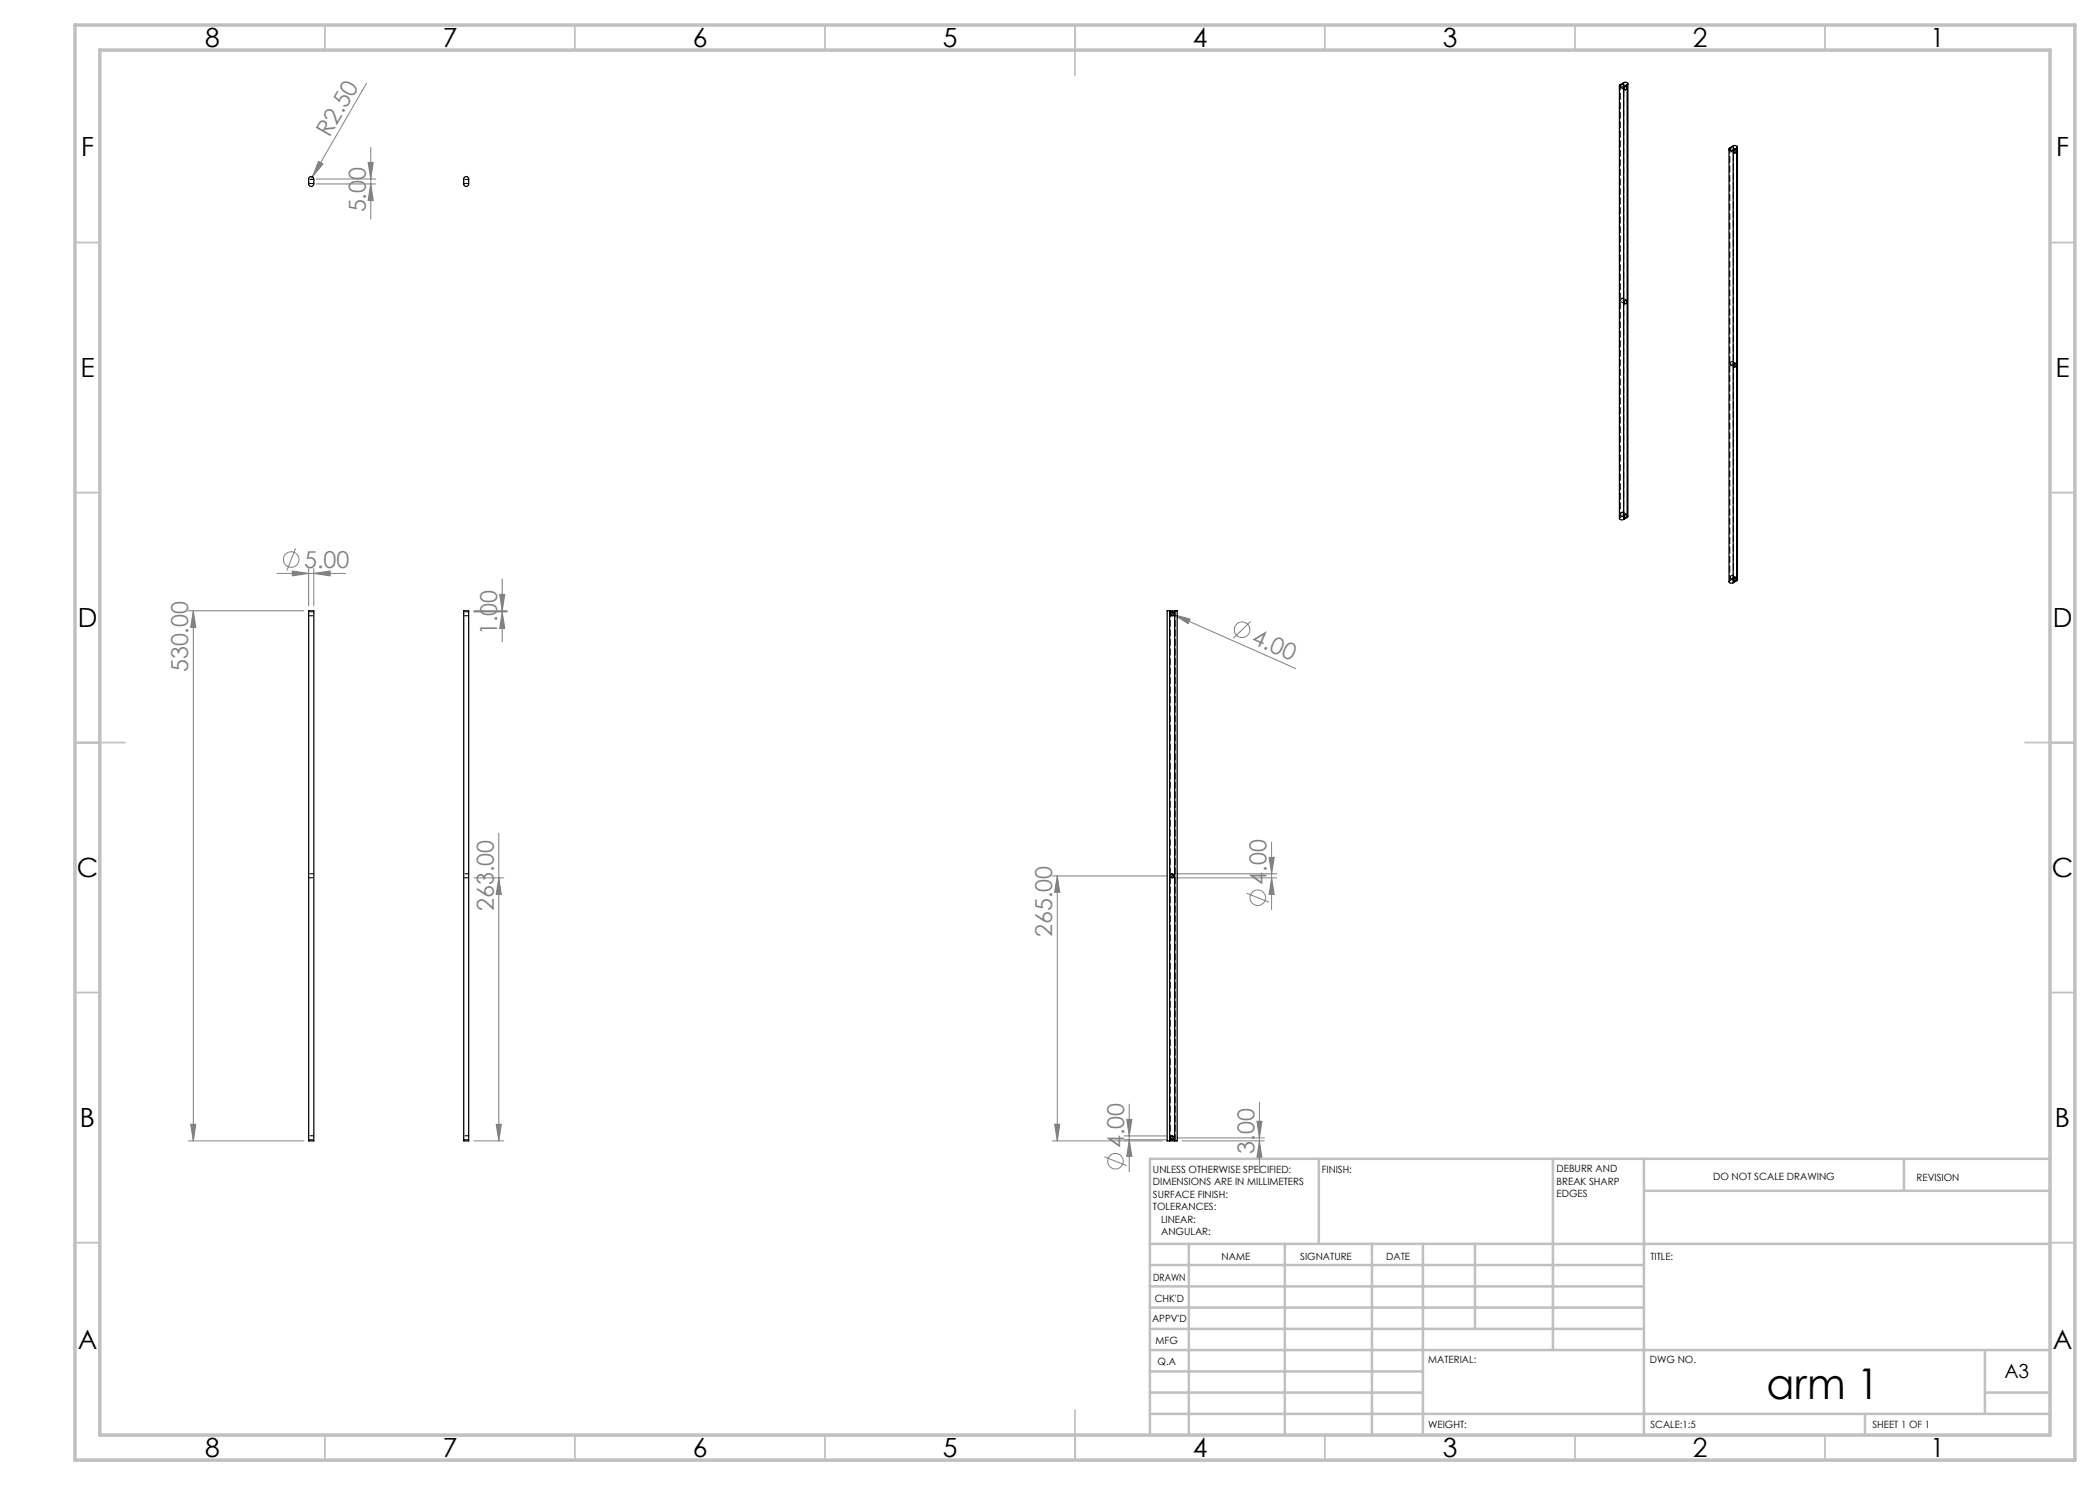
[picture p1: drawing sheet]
<svg xmlns="http://www.w3.org/2000/svg" width="420mm" height="297mm" viewBox="0 0 420 297" stroke-linecap="round" stroke-linejoin="round" font-family="sans-serif">
<g fill="none" stroke="#808080" stroke-width=".2">
<path d="M73.3 16.6l-10.8 18.8M62.5 35.4l-.3 .4M63.3 35.8h11.8M63.3 36.8h11.8M63.7 32.3l.9 .5-2.1 2.6zM73.6 32.5h1l-.4 3.3zM74.2 29.5v14.3M74.2 36.8l.4 3.3h-1zM346.5 30.3h1M346.6 29.9l.7 .8M347 29.8v1M347.3 29.9l-.7 .8"/>
<path d="M346.5 73.1h1M346.6 72.7l.7 .7M347 72.6v1M347.3 72.7l-.7 .7M55.4 114.7h13.7M58.5 114.2l3.2 .5-3.2 .5zM59.1 109.7l-1.7 4.4M61.7 113.7v7.5M62.8 114.7l3.2-.5v1zM62.8 113.7v7.5M99.9 118.9h1.1l-.6 3.3zM100.4 115.8v12.5"/>
<path d="M346.5 115.8h1M346.6 115.5l.7 .7M347 115.4v.9M347.3 115.5l-.7 .7M37.6 122.2h23.1M38.7 122.2l.5 3.3h-1.1zM38.7 122.2v106M94.8 122.2h6.7M94.8 122.4h6.7M100.4 122.4l.6 3.3h-1.1zM233.9 122.8h1M234.1 122.6l.7 .3"/>
<path d="M234.1 122.4l.7 .7M234.4 122.3v1M234.8 122.4l-.7 .7M234.8 122.9l3.2 .9-.4 .9zM234.8 122.9l24.3 10.8M250.1 124.3l-3.4 3.3M94.8 175.6h6M99.8 166.6v61.6M99.8 175.6l.5 3.3h-1.1zM210.4 175.2h23M211.5 175.2l.4 3.3h-1zM211.5 175.2v53"/>
<path d="M233.9 175.2h1M234.1 174.8l.7 .7M234.4 174.7v1M234.8 174.8l-.7 .7M235.4 175.6h19.9M235.4 174.8h19.9M249.3 178.6l4.5 1.8M253.8 171.5h1l-.5 3.3zM254.3 168.4v13.5M254.3 175.6l.5 3.3h-1zM37.6 228.2h23.1M38.1 224.9h1.1l-.5 3.3z"/>
<path d="M94.8 228.2h6M99.2 224.9h1.1l-.5 3.3zM210.4 228.2h22M210.9 224.9h1l-.4 3.3zM220.9 231.3l4.4 1.8M224.9 227.2h8.5M224.9 228h8.5M225.4 223.9h1l-.6 3.3zM225.8 228l.6 3.3h-1zM225.8 220.8v13.5M233.9 227.6h1M234.1 227.2l.7 .7"/>
<path d="M234.4 227.1v1M234.8 227.2l-.7 .7M235.4 227.6h17.5M236.4 228.2h16.5M251.4 224.3h1l-.5 3.3zM251.9 220.4v14.1M251.9 228.2l.5 3.3h-1z"/>
<circle cx="58.2" cy="111.9" r="1.56"/>
<circle cx="248.4" cy="125.9" r="1.56"/>
<circle cx="251.6" cy="179.5" r="1.55"/>
<circle cx="223.1" cy="232.2" r="1.55"/>
</g>
<path d="M234.4 122.4l-.3 .1-.1 .3M234.8 122.8l-.1 .3-.3 .1M234.4 174.8l-.3 .1-.1 .3M234.8 175.2l-.1 .3-.3 .1M234.4 227.2l-.3 .1-.1 .3M234.8 227.6l-.2 .4h-.2" fill="none" stroke="#000" stroke-width=".2"/>
<g fill="none" stroke="#c0c0c0" stroke-width=".35">
<path d="M65 5v5M115 5v5M165 5v5M215 5v10M265 5v5M315 5v5M365 5v5M15 48.5h5M410 48.5h5M15 98.5h5M410 98.5h5M15 148.5h10"/>
<path d="M405 148.5h10M15 198.5h5M410 198.5h5M15 248.5h5M410 248.5h5M65 287v5M115 287v5M165 287v5M215 282v10M265 287v5M315 287v5M365 287v5"/>
</g>
<g fill="none" stroke="#c0c0c0" stroke-width=".5">
<path d="M263.8 231.8v17M310.6 231.8v38.2M328.8 231.8v55.2M328.8 238.2h81.2M380.8 231.8v6.4M410 231.8h-180v55.2M230 248.8h180M230 257.3h98.8M230 253h98.8M237.8 248.8v38.2M257 248.8v38.2M274.4 248.8v38.2"/>
<path d="M284.6 248.8v38.2M295 248.8v17M230 265.8h98.8M230 261.5h98.8M230 278.5h54.6M230 274.3h54.6M230 270h180M397 278.5h13M397 270v12.8M230 282.8h180M373 282.8v4.2"/>
</g>
<path d="M15 5h400v287h-400zM20 10h390v277h-390z" fill="none" stroke="#c0c0c0" stroke-width=".7"/>
<g fill="#808080">
<path d="M63.7 32.3l.9 .5-2.1 2.6z"/>
<path d="M234.8 122.9l3.2 .9-.4 .9z"/>
<path d="M58.5 114.2l3.2 .5-3.2 .5zM62.8 114.7l3.2-.5v1z"/>
<path d="M38.1 224.9h1.1l-.5 3.3zM38.7 122.2l.5 3.3h-1.1zM99.2 224.9h1.1l-.5 3.3zM99.8 175.6l.5 3.3h-1.1zM210.9 224.9h1l-.4 3.3zM211.5 175.2l.4 3.3h-1z"/>
<path d="M99.9 118.9h1.1l-.6 3.3zM100.4 122.4l.6 3.3h-1.1zM73.6 32.5h1l-.4 3.3zM74.2 36.8l.4 3.3h-1zM253.8 171.5h1l-.5 3.3zM254.3 175.6l.5 3.3h-1zM225.4 223.9h1l-.6 3.3zM225.8 228l.6 3.3h-1zM251.4 224.3h1l-.5 3.3zM251.9 228.2l.5 3.3h-1z"/>
</g>
<path d="M234 175.2l.1 .3 .3 .1v-.4zM234.4 174.8v.4h.4l-.1-.4zM234 227.6l.1 .3 .3 .1v-.4zM234.4 227.2v.4h.4l-.1-.3zM234 122.8l.1 .2 .3 .2v-.4zM234.4 122.4v.4h.4l-.1-.4z" fill="#000"/>
<g fill="none" stroke="#000" stroke-width=".25">
<path d="M323.9 17.1v86.6l.3 .3 .5-.1M324.7 17.4v86.5M325 17.4l.2-.1a.37 .37 0 0 1 .1 .5 .37 .37 0 0 1-.5 .1zM325.4 16.9l.1-.3-.2-.1a1.38 1.38 0 0 0-1.3 .4l-.1 .2 .1 .3h.7M325.4 16.9l-.7 .5M325.4 16.9v86.6M325.6 16.7v86.6l-.2 .2M61.9 35.5l.2-.2a.51 .51 0 0 1 .7 .5v1a.51 .51 0 0 1-.6 .5 .51 .51 0 0 1-.5-.5v-1zM92.9 35.5l.2-.2a.48 .48 0 0 1 .6 .5v1a.5 .5 0 0 1-.5 .5 .5 .5 0 0 1-.5-.5v-1zM345.8 29.8v86.5l.3 .3h.5M346.6 30v86.6M346.9 30.1l.1-.2a.33 .33 0 0 1 .2 .5 .33 .33 0 0 1-.5 .1z"/>
<path d="M347.3 29.6l.2-.2-.3-.3a1.46 1.46 0 0 0-1.3 .5l-.1 .2 .1 .2h.7M347.3 29.6l-.7 .4M347.3 29.6v86.5M347.5 29.4v86.6l-.2 .1M325 60.2l.2-.2a.38 .38 0 0 1 .1 .5 .38 .38 0 0 1-.5 .2zM346.9 72.8l.1-.1a.33 .33 0 0 1 .2 .5 .33 .33 0 0 1-.5 .1zM325.1 102.9a.34 .34 0 0 1 .3 .3 .34 .34 0 0 1-.3 .3 .34 .34 0 0 1-.3-.3 .34 .34 0 0 1 .3-.3zM325.4 103.5l-.7 .4M347 115.5a.33 .33 0 0 1 .2 .5 .33 .33 0 0 1-.5 .1zM347.3 116.1l-.7 .5M61.7 122.2h1.1v106h-1.1zM92.7 122.2h1v106h-1z"/>
<path d="M233.9 122.2h-.5v106h.5M233.9 122.2v106M233.9 122.2h1.1M235 122.2h.4v106h-.4M235 122.2v106M233.9 228.2h1.1"/>
<circle cx="234.4" cy="122.8" r=".39"/>
<circle cx="234.4" cy="175.2" r=".4"/>
<circle cx="234.4" cy="227.6" r=".39"/>
</g>
<g fill="none" stroke="#000" stroke-width=".2" stroke-dasharray="1.3 .6" stroke-dashoffset=".5">
<path d="M61.8 36.7h1M62.8 35.9h-1M92.8 36.7h1M93.8 35.9h-1M324.7 103.1l.6-.1 .3 .3M346.7 115.7h.5l.3 .2M61.8 123.2h1M62.8 122.4h-1M92.8 123.2h1M93.8 122.4h-1M61.8 175.6h1M62.8 174.8h-1"/>
<path d="M92.8 175.6h1M93.8 174.8h-1M61.8 228h1M62.8 227.2h-1M92.8 228h1M93.8 227.2h-1"/>
</g>
<path d="M323.9 103.7l.1-.2M345.8 116.3l.2-.2M234 122.2v106M235 122.2v106M234 228.2v-106M235 228.2v-106" fill="none" stroke="#000" stroke-width=".2" stroke-dasharray="1.3 .6"/>
<path d="M324.7 16.5v86.6M346.7 29.2v86.5M324 103.5v-86.6M346 116.1v-86.5" fill="none" stroke="#000" stroke-width=".2" stroke-dasharray="1.3 .6" stroke-dashoffset=".2"/>
<path d="M324.4 16.9l-.3 .6a.37 .37 0 0 0 .5-.2 .37 .37 0 0 0-.1-.5l-.1 .1M346 30l.1 .1a.37 .37 0 0 0 .4-.1 .37 .37 0 0 0-.1-.5l-.4 .5M324.4 59.7l-.3 .6a.37 .37 0 0 0 .5-.2 .37 .37 0 0 0-.1-.5l-.1 .1M346 72.8l.1 .1a.37 .37 0 0 0 .4-.1 .37 .37 0 0 0-.1-.5l-.4 .5M324.4 102.5l-.3 .6a.37 .37 0 0 0 .5-.2 .37 .37 0 0 0-.1-.5l-.1 .1M346 115.6l.1 .1a.37 .37 0 0 0 .4-.2 .37 .37 0 0 0-.1-.4l-.4 .5" fill="none" stroke="#000" stroke-width=".2" stroke-dasharray="1.3 .6" stroke-dashoffset=".6"/>
<g fill="none" stroke="#000" stroke-width=".2" stroke-dasharray="1.3 .6" stroke-dashoffset=".4">
<path d="M324.2 17.6l.7 .4M325.3 17.3l-.7-.4M346.1 30.2l.7 .4M347.2 29.9l-.7-.4M324.2 60.3l.7 .4M325.3 60.1l-.7-.5M346.1 73l.7 .4M347.2 72.7l-.7-.4M324 103.5l.7-.4M324.2 103.1l.7 .4M325.3 102.8l-.7-.4M346 116.1l.7-.4"/>
<path d="M346.1 115.8l.7 .4M347.2 115.5l-.7-.4"/>
</g>
<text font-size="8.5" x="353.3" y="279.7">arm 1</text>
<g font-size="5.3">
<text x="41" y="9.5">8</text>
<text x="88.5" y="9.5">7</text>
<text x="138.5" y="9.5">6</text>
<text x="188.5" y="9.5">5</text>
<text x="238.5" y="9.5">4</text>
<text x="288.5" y="9.5">3</text>
<text x="338.5" y="9.5">2</text>
<text x="386" y="9.5">1</text>
<text x="16.2" y="31.2">F</text>
<text x="411.2" y="31.2">F</text>
<text x="16.1" y="75.5">E</text>
<text x="411.1" y="75.5">E</text>
<text x="15.5" y="125.5">D</text>
<text x="410.5" y="125.5">D</text>
<text x="15.4" y="175.5">C</text>
<text x="410.4" y="175.5">C</text>
<text x="16" y="225.5">B</text>
<text x="411" y="225.5">B</text>
<text x="15.5" y="269.8">A</text>
<text x="410.5" y="269.8">A</text>
<text x="41" y="291.5">8</text>
<text x="88.5" y="291.5">7</text>
<text x="138.5" y="291.5">6</text>
<text x="188.5" y="291.5">5</text>
<text x="238.5" y="291.5">4</text>
<text x="288.5" y="291.5">3</text>
<text x="338.5" y="291.5">2</text>
<text x="386" y="291.5">1</text>
</g>
<g font-size="4.7" fill="#808080">
<text x="65.9" y="27.6" transform="rotate(-60 65.9 27.6)">R2.50</text>
<text x="73.2" y="42.5" transform="rotate(-90 73.2 42.5)">5.00</text>
<text x="60.8" y="113.6">5.00</text>
<text x="99.4" y="127" transform="rotate(-90 99.4 127)">1.00</text>
<text x="250.1" y="128.5" transform="rotate(24 250.1 128.5)">4.00</text>
<text x="37.7" y="134.5" transform="rotate(-90 37.7 134.5)">530.00</text>
<text x="253.3" y="177" transform="rotate(-90 253.3 177)">4.00</text>
<text x="98.8" y="182.2" transform="rotate(-90 98.8 182.2)">263.00</text>
<text x="210.4" y="187.4" transform="rotate(-90 210.4 187.4)">265.00</text>
<text x="224.8" y="229.7" transform="rotate(-90 224.8 229.7)">4.00</text>
<text x="250.9" y="230.7" transform="rotate(-90 250.9 230.7)">3.00</text>
</g>
<text font-size="3.9" x="400.9" y="275.5">A3</text>
<g font-size="2">
<text x="230.6" y="234.6">UNLESS OTHERWISE SPECIFIED:</text>
<text x="230.6" y="237.1">DIMENSIONS ARE IN MILLIMETERS</text>
<text x="230.6" y="239.6">SURFACE FINISH:</text>
<text x="264.4" y="234.6">FINISH:</text>
<text x="311.3" y="234.5">DEBURR AND</text>
<text x="311.3" y="237">BREAK SHARP</text>
<text x="311.3" y="239.5">EDGES</text>
<text x="342.6" y="236">DO NOT SCALE DRAWING</text>
<text x="383.3" y="236.2">REVISION</text>
<text x="230.6" y="242.1">TOLERANCES:</text>
<text x="232.2" y="244.6">LINEAR:</text>
<text x="232.2" y="247.1">ANGULAR:</text>
<text x="244.3" y="252">NAME</text>
<text x="260" y="251.9">SIGNATURE</text>
<text x="277.2" y="251.9">DATE</text>
<text x="330.1" y="251.9">TITLE:</text>
<text x="230.6" y="256.1">DRAWN</text>
<text x="230.9" y="260.3">CHK'D</text>
<text x="230.4" y="264.4">APPV'D</text>
<text x="231.1" y="268.8">MFG</text>
<text x="231.5" y="273">Q.A</text>
<text x="285.6" y="272.5">MATERIAL:</text>
<text x="330" y="272.5">DWG NO.</text>
<text x="285.6" y="285.5">WEIGHT:</text>
<text x="330.1" y="285.6">SCALE:1:5</text>
<text x="374.5" y="285.6">SHEET 1 OF 1</text>
</g>
</svg>
